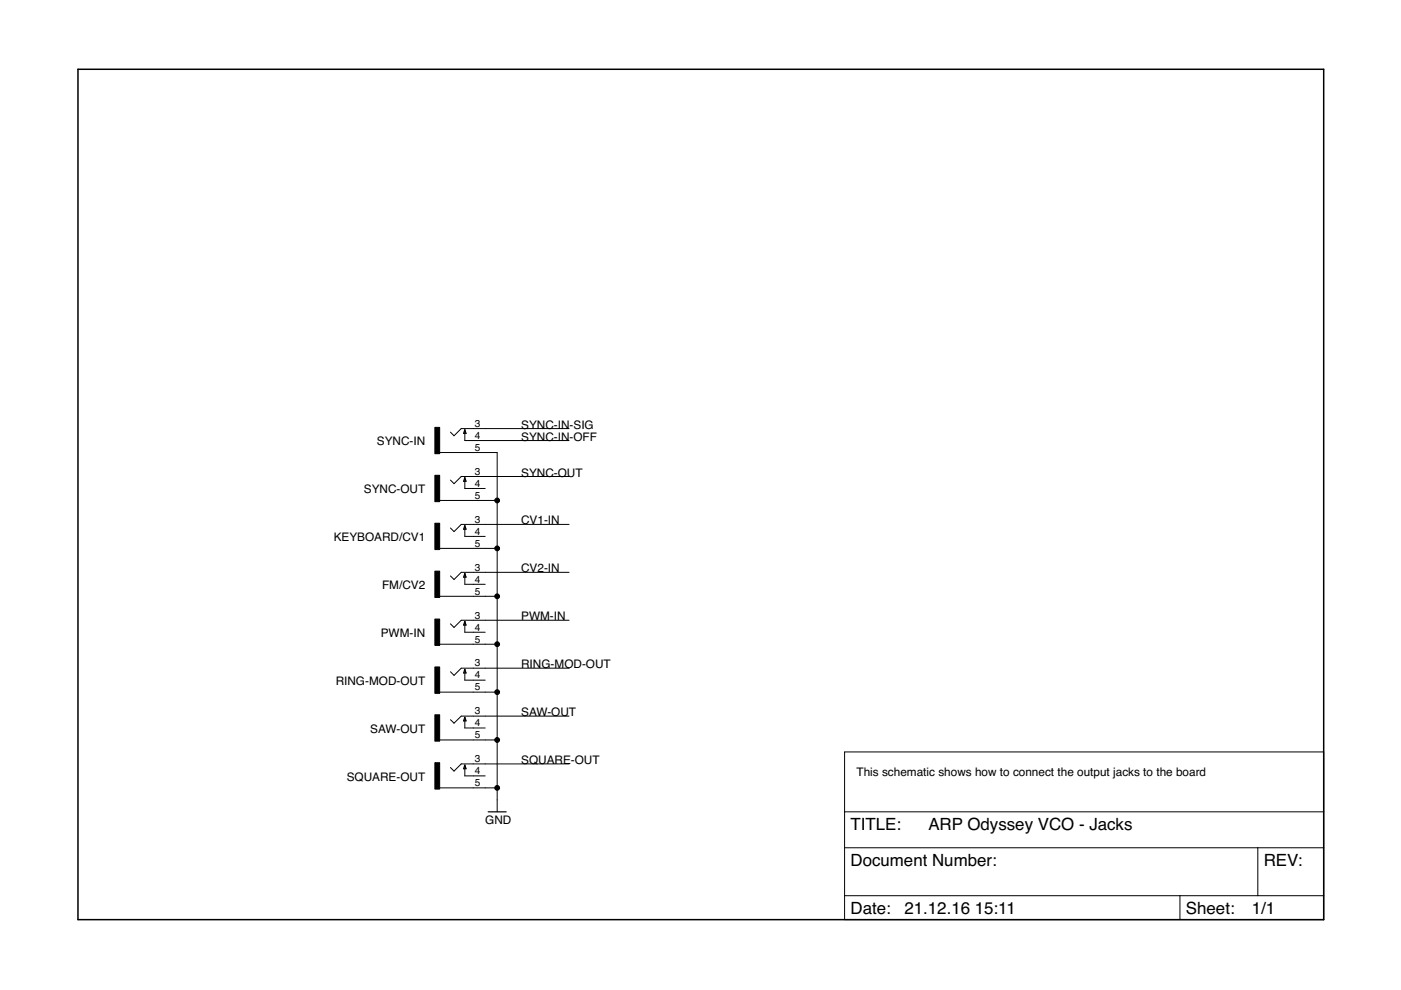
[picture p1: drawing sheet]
<svg xmlns="http://www.w3.org/2000/svg" width="297mm" height="210mm" viewBox="0 0 297 210" stroke-linecap="round" stroke-linejoin="round" font-family="sans-serif">
<g fill="none" stroke="#000" stroke-width=".21">
<path d="M93.2 95.9h12.2v76.2M98.6 91.1v2.3h22M120.6 90.9h-22.8l-1.5 1.5-.8-.8M93.2 106.1h12.2M93.2 116.3h12.2M98.6 101.3v2.3h4.3M98.6 111.4v2.3h4.3M120.6 101h-22.8l-1.5 1.6-.8-.8M120.6 111.2h-22.8l-1.5 1.5-.8-.7M93.2 126.4h12.2M93.2 136.6h12.2M98.6 121.6v2.3h4.3"/>
<path d="M98.6 131.8v2.2h4.3M120.6 121.3h-22.8l-1.5 1.6-.8-.8M120.6 131.5h-22.8l-1.5 1.5-.8-.7M93.2 146.7h12.2M93.2 156.9h12.2M98.6 141.9v2.3h4.3M98.6 152.1v2.2h4.3M120.6 141.7h-22.8l-1.5 1.5-.8-.8M120.6 151.8h-22.8l-1.5 1.5-.8-.7M179.1 159.4h101.5v35.6h-101.5zM93.2 167h12.2M98.6 162.2v2.3h4.3"/>
<path d="M120.6 162h-22.8l-1.5 1.5-.8-.8M179.1 179.7h101.5M179.1 172.1h101.5M266.7 179.7v10.2M179.1 189.9h101.5M250.2 189.9v5.1"/>
</g>
<path d="M98.6 91.1l.2 .8h-.5zM98.6 101.3l.2 .7h-.5zM98.6 111.4l.2 .8h-.5zM98.6 121.6l.2 .8h-.5zM98.6 131.8l.2 .7h-.5zM98.6 141.9l.2 .8h-.5zM98.6 152.1l.2 .7h-.5zM98.6 162.2l.2 .8h-.5zM103.5 172.1h3.8" fill="none" stroke="#000" stroke-width=".25"/>
<path d="M92.2 90.6h1v5.6h-1zM92.2 100.8h1v5.6h-1zM92.2 110.9h1v5.6h-1zM92.2 121.1h1v5.6h-1zM92.2 131.3h1v5.5h-1zM92.2 141.4h1v5.6h-1zM92.2 151.6h1v5.5h-1zM92.2 161.7h1v5.6h-1z" fill="#000" stroke="#000" stroke-width=".21"/>
<path d="M16.5 14.7h264.1v180.3h-264.1z" fill="none" stroke="#000" stroke-width=".32"/>
<g fill="#000" stroke="#000" stroke-width=".21">
<circle cx="105.4" cy="106.1" r=".51"/>
<circle cx="105.4" cy="116.3" r=".51"/>
<circle cx="105.4" cy="136.6" r=".51"/>
<circle cx="105.4" cy="126.4" r=".51"/>
<circle cx="105.4" cy="156.9" r=".51"/>
<circle cx="105.4" cy="146.7" r=".51"/>
<circle cx="105.4" cy="167" r=".51"/>
</g>
<g font-size="3.6">
<text x="180.3" y="175.9">TITLE:</text>
<text x="196.8" y="175.9">ARP Odyssey VCO - Jacks</text>
<text x="180.3" y="183.6">Document Number:</text>
<text x="267.9" y="183.6">REV:</text>
<text x="180.3" y="193.7">Date:</text>
<text x="191.8" y="193.7">21.12.16</text>
<text x="206.7" y="193.7">15:11</text>
<text x="251.4" y="193.7">Sheet:</text>
<text x="265.4" y="193.7">1/1</text>
</g>
<g font-size="2.5">
<text x="79.9" y="94.4">SYNC-IN</text>
<text x="110.5" y="93.4">SYNC-IN-OFF</text>
<text x="110.5" y="90.9">SYNC-IN-SIG</text>
<text x="110.5" y="101">SYNC-OUT</text>
<text x="77.1" y="104.6">SYNC-OUT</text>
<text x="110.5" y="111.2">CV1-IN</text>
<text x="70.7" y="114.7">KEYBOARD/CV1</text>
<text x="81" y="124.9">FM/CV2</text>
<text x="110.5" y="121.3">CV2-IN</text>
<text x="110.5" y="131.5">PWM-IN</text>
<text x="80.7" y="135.1">PWM-IN</text>
<text x="110.5" y="141.7">RING-MOD-OUT</text>
<text x="71.2" y="145.2">RING-MOD-OUT</text>
<text x="78.5" y="155.4">SAW-OUT</text>
<text x="110.5" y="151.8">SAW-OUT</text>
<text x="110.5" y="162">SQUARE-OUT</text>
<text x="73.5" y="165.5">SQUARE-OUT</text>
<text x="181.6" y="164.5">This schematic shows how to connect the output jacks to the board</text>
<text x="102.9" y="174.7">GND</text>
</g>
<g font-size="2.1">
<text x="100.7" y="95.6">5</text>
<text x="100.7" y="90.5">3</text>
<text x="100.7" y="93.1">4</text>
<text x="100.7" y="100.7">3</text>
<text x="100.7" y="105.8">5</text>
<text x="100.7" y="103.2">4</text>
<text x="100.7" y="110.8">3</text>
<text x="100.7" y="113.4">4</text>
<text x="100.7" y="115.9">5</text>
<text x="100.7" y="121">3</text>
<text x="100.7" y="123.5">4</text>
<text x="100.7" y="126.1">5</text>
<text x="100.7" y="131.1">3</text>
<text x="100.7" y="136.2">5</text>
<text x="100.7" y="133.7">4</text>
<text x="100.7" y="141.3">3</text>
<text x="100.7" y="143.8">4</text>
<text x="100.7" y="146.4">5</text>
<text x="100.7" y="151.5">3</text>
<text x="100.7" y="154">4</text>
<text x="100.7" y="156.5">5</text>
<text x="100.7" y="161.6">3</text>
<text x="100.7" y="166.7">5</text>
<text x="100.7" y="164.2">4</text>
</g>
</svg>
